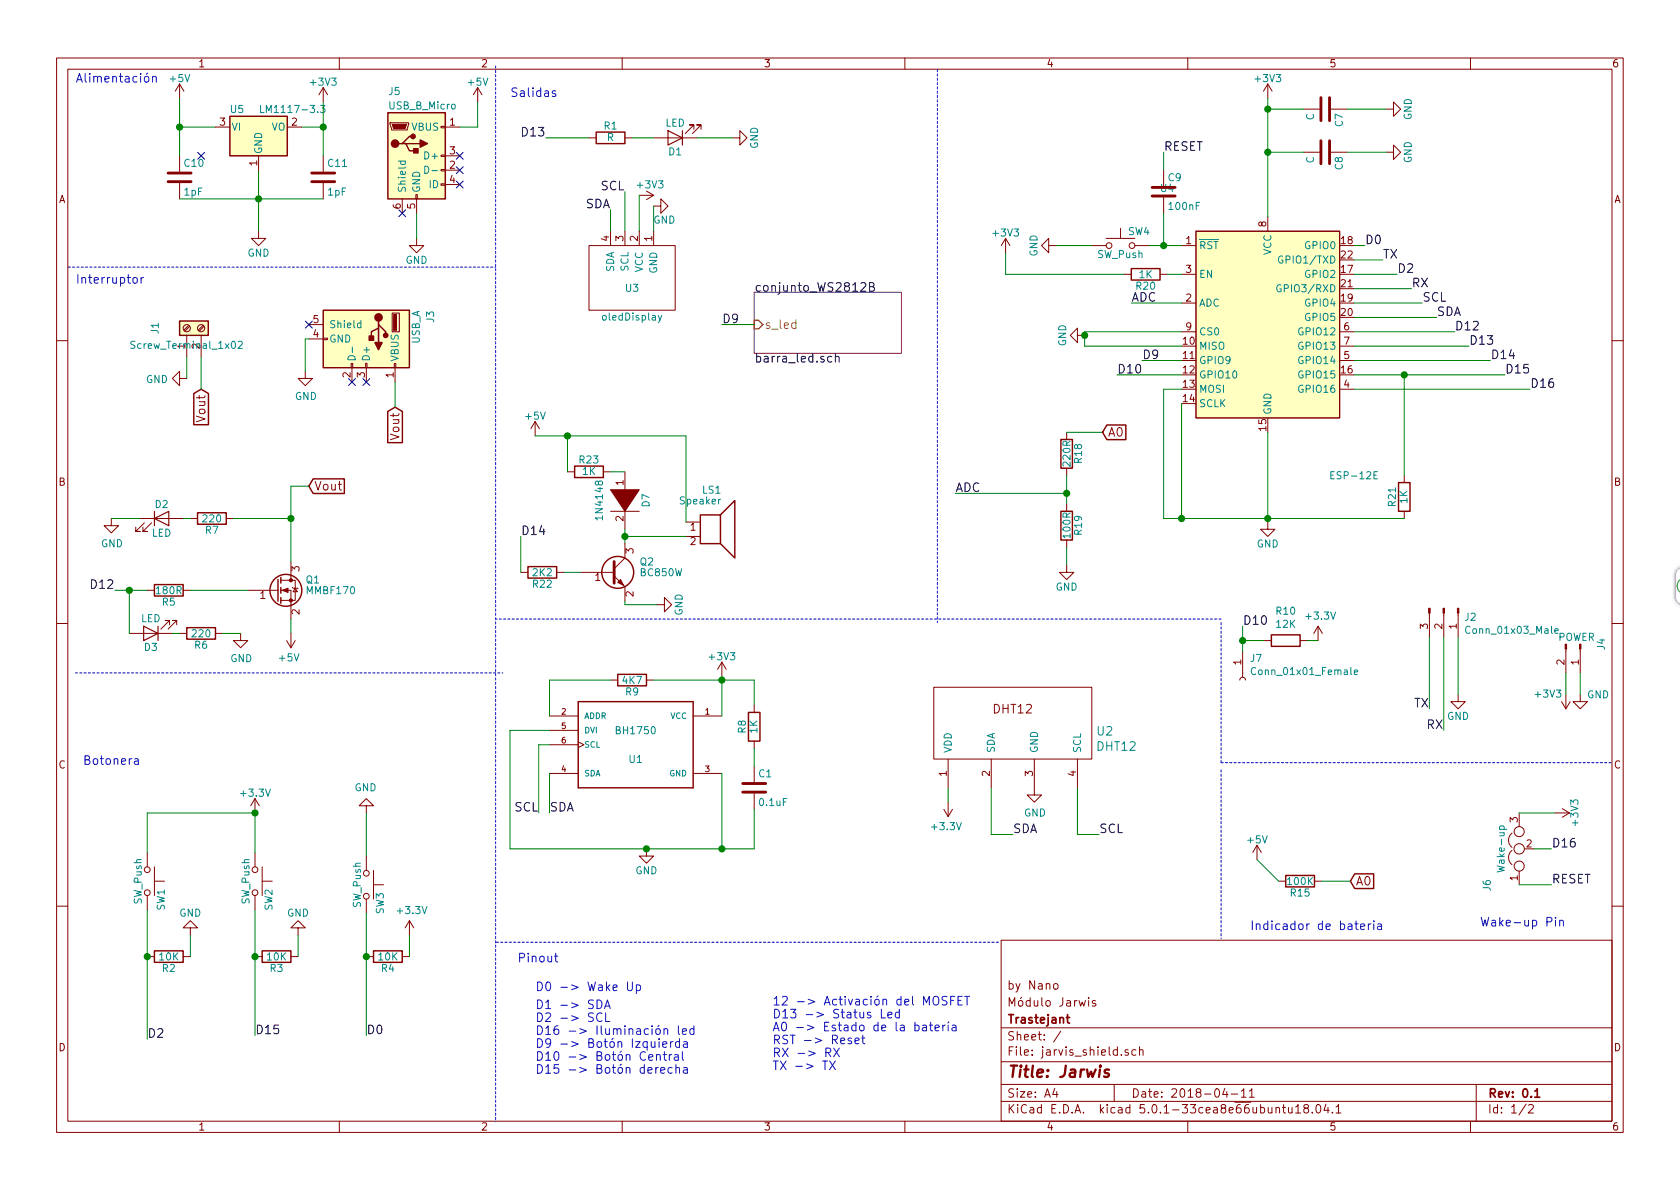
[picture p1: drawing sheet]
EESchema Schematic File Version 4
LIBS:jarvis_shield-cache
EELAYER 26 0
EELAYER END
$Descr A4 11693 8268
encoding utf-8
Sheet 1 2
Title "Jarwis"
Date "2018-04-11"
Rev "0.1"
Comp "Trastejant"
Comment1 "Módulo Jarwis"
Comment2 "by Nano"
Comment3 ""
Comment4 ""
$EndDescr
$Comp
L Device:LED D1
U 1 1
P 4700 950
F 0 "D1" H 4700 1050 50  0000 C CNN
F 1 "LED" H 4700 850 50  0000 C CNN
F 2 "LED_SMD:LED_0805_2012Metric_Pad1.15x1.40mm_HandSolder" H 4700 950 50  0001 C CNN
F 3 "" H 4700 950 50  0001 C CNN
	1    4700 950 
	-1   0    0    1   
$EndComp
$Comp
L Device:R R1
U 1 1
P 4250 950
F 0 "R1" V 4330 950 50  0000 C CNN
F 1 "R" V 4250 950 50  0000 C CNN
F 2 "Resistor_SMD:R_0805_2012Metric_Pad1.15x1.40mm_HandSolder" V 4180 950 50  0001 C CNN
F 3 "" H 4250 950 50  0001 C CNN
	1    4250 950 
	0    -1   -1   0   
$EndComp
$Comp
L Switch:SW_Push SW1
U 1 1
P 1025 6125
F 0 "SW1" H 1075 6225 50  0000 L CNN
F 1 "SW_Push" H 1025 6065 50  0000 C CNN
F 2 "Button_Switch_THT:SW_PUSH_6mm" H 1025 6325 50  0001 C CNN
F 3 "" H 1025 6325 50  0001 C CNN
	1    1025 6125
	0    1    1    0   
$EndComp
$Comp
L Switch:SW_Push SW2
U 1 1
P 1775 6125
F 0 "SW2" H 1825 6225 50  0000 L CNN
F 1 "SW_Push" H 1775 6065 50  0000 C CNN
F 2 "Button_Switch_THT:SW_PUSH_6mm" H 1775 6325 50  0001 C CNN
F 3 "" H 1775 6325 50  0001 C CNN
	1    1775 6125
	0    1    1    0   
$EndComp
$Comp
L Switch:SW_Push SW3
U 1 1
P 2550 6150
F 0 "SW3" H 2600 6250 50  0000 L CNN
F 1 "SW_Push" H 2550 6090 50  0000 C CNN
F 2 "Button_Switch_THT:SW_PUSH_6mm" H 2550 6350 50  0001 C CNN
F 3 "" H 2550 6350 50  0001 C CNN
	1    2550 6150
	0    1    1    0   
$EndComp
$Comp
L Device:R R4
U 1 1
P 2700 6650
F 0 "R4" V 2780 6650 50  0000 C CNN
F 1 "10K" V 2700 6650 50  0000 C CNN
F 2 "Resistor_SMD:R_0805_2012Metric_Pad1.15x1.40mm_HandSolder" V 2630 6650 50  0001 C CNN
F 3 "" H 2700 6650 50  0001 C CNN
	1    2700 6650
	0    1    1    0   
$EndComp
$Comp
L Device:R R3
U 1 1
P 1925 6650
F 0 "R3" V 2005 6650 50  0000 C CNN
F 1 "10K" V 1925 6650 50  0000 C CNN
F 2 "Resistor_SMD:R_0805_2012Metric_Pad1.15x1.40mm_HandSolder" V 1855 6650 50  0001 C CNN
F 3 "" H 1925 6650 50  0001 C CNN
	1    1925 6650
	0    1    1    0   
$EndComp
$Comp
L Device:R R2
U 1 1
P 1175 6650
F 0 "R2" V 1255 6650 50  0000 C CNN
F 1 "10K" V 1175 6650 50  0000 C CNN
F 2 "Resistor_SMD:R_0805_2012Metric_Pad1.15x1.40mm_HandSolder" V 1105 6650 50  0001 C CNN
F 3 "https://www.mouser.es/datasheet/2/392/n_catalog_partition23_en-1116117.pdf" H 1175 6650 50  0001 C CNN
F 4 "754-RS2012P-103-DT53 " V 1175 6650 60  0001 C CNN "Mouser REF"
	1    1175 6650
	0    1    1    0   
$EndComp
$Comp
L power:+3.3V #PWR01
U 1 1
P 1775 5650
F 0 "#PWR01" H 1775 5500 50  0001 C CNN
F 1 "+3.3V" H 1775 5790 50  0000 C CNN
F 2 "" H 1775 5650 50  0001 C CNN
F 3 "" H 1775 5650 50  0001 C CNN
	1    1775 5650
	1    0    0    -1  
$EndComp
$Comp
L power:GND #PWR03
U 1 1
P 2075 6500
F 0 "#PWR03" H 2075 6250 50  0001 C CNN
F 1 "GND" H 2075 6350 50  0000 C CNN
F 2 "" H 2075 6500 50  0001 C CNN
F 3 "" H 2075 6500 50  0001 C CNN
	1    2075 6500
	-1   0    0    1   
$EndComp
$Comp
L power:GND #PWR04
U 1 1
P 1325 6500
F 0 "#PWR04" H 1325 6250 50  0001 C CNN
F 1 "GND" H 1325 6350 50  0000 C CNN
F 2 "" H 1325 6500 50  0001 C CNN
F 3 "" H 1325 6500 50  0001 C CNN
	1    1325 6500
	-1   0    0    1   
$EndComp
$Comp
L power:GND #PWR05
U 1 1
P 5100 950
F 0 "#PWR05" H 5100 700 50  0001 C CNN
F 1 "GND" H 5100 800 50  0000 C CNN
F 2 "" H 5100 950 50  0001 C CNN
F 3 "" H 5100 950 50  0001 C CNN
	1    5100 950 
	0    -1   -1   0   
$EndComp
$Comp
L Connector:Screw_Terminal_01x02 J1
U 1 1
P 1300 2275
F 0 "J1" H 1300 2525 50  0000 C TNN
F 1 "Screw_Terminal_1x02" V 1150 2275 50  0000 C TNN
F 2 "TerminalBlock:TerminalBlock_bornier-2_P5.08mm" H 1300 2050 50  0001 C CNN
F 3 "" H 1275 2275 50  0001 C CNN
	1    1300 2275
	0    -1   -1   0   
$EndComp
$Comp
L Device:R R5
U 1 1
P 1175 4100
F 0 "R5" V 1255 4100 50  0000 C CNN
F 1 "180R" V 1175 4100 50  0000 C CNN
F 2 "Resistor_SMD:R_0805_2012Metric_Pad1.15x1.40mm_HandSolder" V 1105 4100 50  0001 C CNN
F 3 "" H 1175 4100 50  0001 C CNN
	1    1175 4100
	0    1    1    0   
$EndComp
Text GLabel 1400 2700 3    60   Input ~ 0
Vout
$Comp
L Device:LED D2
U 1 1
P 1125 3600
F 0 "D2" H 1125 3700 50  0000 C CNN
F 1 "LED" H 1125 3500 50  0000 C CNN
F 2 "LED_SMD:LED_0805_2012Metric_Pad1.15x1.40mm_HandSolder" H 1125 3600 50  0001 C CNN
F 3 "" H 1125 3600 50  0001 C CNN
	1    1125 3600
	1    0    0    -1  
$EndComp
Text Notes 3550 675  0    60   ~ 0
Salidas
Text Notes 525  1975 0    60   ~ 0
Interruptor
Text Notes 575  5325 0    60   ~ 0
Botonera
Text Notes 3600 6700 0    60   ~ 0
Pinout
Text Notes 3725 7475 0    60   ~ 0
D1 -> SDA\nD2 -> SCL\nD16 -> Iluminación led\nD9 -> Botón Izquierda\nD10 -> Botón Central\nD15 -> Botón derecha
Text Notes 5375 7450 0    60   ~ 0
12 -> Activación del MOSFET\nD13 -> Status Led\nA0 -> Estado de la batería\nRST -> Reset\nRX -> RX\nTX -> TX
$Comp
L Connector:USB_A J3
U 1 1
P 2550 2350
F 0 "J3" H 2350 2800 50  0000 L CNN
F 1 "USB_A" H 2350 2700 50  0000 L CNN
F 2 "Connector_USB:USB_B_OST_USB-B1HSxx_Horizontal" H 2700 2300 50  0001 C CNN
F 3 "" H 2700 2300 50  0001 C CNN
	1    2550 2350
	0    1    1    0   
$EndComp
NoConn ~ 2550 2650
NoConn ~ 2450 2650
NoConn ~ 2150 2250
Text GLabel 9400 6125 2    60   Input ~ 0
A0
$Comp
L oled_display:oled_display U3
U 1 1
P 4400 2100
F 0 "U3" H 4400 2000 50  0000 C CNN
F 1 "oledDisplay" H 4400 2200 50  0000 C CNN
F 2 "oled_display_:oled_display_0.96" H 4400 2100 50  0001 C CNN
F 3 "DOCUMENTATION" H 4400 2100 50  0001 C CNN
	1    4400 2100
	-1   0    0    1   
$EndComp
$Comp
L power:GND #PWR08
U 1 1
P 4550 1425
F 0 "#PWR08" H 4550 1175 50  0001 C CNN
F 1 "GND" V 4450 1350 50  0000 C CNN
F 2 "" H 4550 1425 50  0001 C CNN
F 3 "" H 4550 1425 50  0001 C CNN
	1    4550 1425
	0    -1   -1   0   
$EndComp
$Comp
L power:+3V3 #PWR09
U 1 1
P 4450 1350
F 0 "#PWR09" H 4450 1200 50  0001 C CNN
F 1 "+3V3" V 4375 1425 50  0000 C CNN
F 2 "" H 4450 1350 50  0001 C CNN
F 3 "" H 4450 1350 50  0001 C CNN
	1    4450 1350
	0    1    1    0   
$EndComp
$Comp
L power:+5V #PWR010
U 1 1
P 8750 5975
F 0 "#PWR010" H 8750 5825 50  0001 C CNN
F 1 "+5V" H 8750 6115 50  0000 C CNN
F 2 "" H 8750 5975 50  0001 C CNN
F 3 "" H 8750 5975 50  0001 C CNN
	1    8750 5975
	1    0    0    -1  
$EndComp
$Comp
L Device:R R15
U 1 1
P 9050 6125
F 0 "R15" V 9130 6125 50  0000 C CNN
F 1 "100K" V 9050 6125 50  0000 C CNN
F 2 "Resistor_SMD:R_0805_2012Metric_Pad1.15x1.40mm_HandSolder" V 8980 6125 50  0001 C CNN
F 3 "" H 9050 6125 50  0001 C CNN
	1    9050 6125
	0    1    1    0   
$EndComp
Text Notes 8700 6475 0    60   ~ 0
Indicador de bateria
Text Notes 3725 6900 0    60   ~ 0
D0 -> Wake Up 
$Comp
L BH1750FVI-TR:BH1750FVI-TR U1
U 1 1
P 4425 5175
F 0 "U1" H 4425 5075 50  0000 C CNN
F 1 "BH1750" H 4425 5275 50  0000 C CNN
F 2 "BH1750FVI-TR:SOTFL50P300X75-6N" H 4425 5175 50  0001 C CNN
F 3 "https://www.mouser.com/catalog/specsheets/Rohm_11162017_ROHMS34826-1.pdf" H 4425 5175 50  0001 C CNN
F 4 "755-BH1750FVI-TR" H 4425 5175 60  0001 C CNN "MOUSER REF"
	1    4425 5175
	1    0    0    -1  
$EndComp
$Comp
L power:+3V3 #PWR016
U 1 1
P 5025 4700
F 0 "#PWR016" H 5025 4550 50  0001 C CNN
F 1 "+3V3" H 5025 4840 50  0000 C CNN
F 2 "" H 5025 4700 50  0001 C CNN
F 3 "" H 5025 4700 50  0001 C CNN
	1    5025 4700
	1    0    0    -1  
$EndComp
$Comp
L power:GND #PWR017
U 1 1
P 4500 5900
F 0 "#PWR017" H 4500 5650 50  0001 C CNN
F 1 "GND" H 4500 5750 50  0000 C CNN
F 2 "" H 4500 5900 50  0001 C CNN
F 3 "" H 4500 5900 50  0001 C CNN
	1    4500 5900
	1    0    0    -1  
$EndComp
$Comp
L Device:R R9
U 1 1
P 4400 4725
F 0 "R9" V 4480 4725 50  0000 C CNN
F 1 "4K7" V 4400 4725 50  0000 C CNN
F 2 "Resistor_SMD:R_0805_2012Metric_Pad1.15x1.40mm_HandSolder" V 4330 4725 50  0001 C CNN
F 3 "" H 4400 4725 50  0001 C CNN
	1    4400 4725
	0    1    1    0   
$EndComp
$Comp
L Device:C C1
U 1 1
P 5250 5475
F 0 "C1" H 5275 5575 50  0000 L CNN
F 1 "0.1uF" H 5275 5375 50  0000 L CNN
F 2 "Capacitor_SMD:C_0805_2012Metric_Pad1.15x1.40mm_HandSolder" H 5288 5325 50  0001 C CNN
F 3 "" H 5250 5475 50  0001 C CNN
	1    5250 5475
	1    0    0    -1  
$EndComp
Text Notes 10300 6450 0    60   ~ 0
Wake-up Pin\n
$Comp
L RF_Module:ESP-12E U4
U 1 1
P 8825 2300
F 0 "U4" H 8125 3300 50  0000 C CNN
F 1 "ESP-12E" H 9425 1300 50  0000 C CNN
F 2 "RF_Module:ESP-12E" H 8825 2550 50  0001 C CNN
F 3 "" H 8475 2600 50  0001 C CNN
	1    8825 2300
	1    0    0    -1  
$EndComp
$Comp
L power:+3V3 #PWR018
U 1 1
P 8825 675
F 0 "#PWR018" H 8825 525 50  0001 C CNN
F 1 "+3V3" H 8825 815 50  0000 C CNN
F 2 "" H 8825 675 50  0001 C CNN
F 3 "" H 8825 675 50  0001 C CNN
	1    8825 675 
	1    0    0    -1  
$EndComp
$Comp
L power:GND #PWR019
U 1 1
P 8825 3625
F 0 "#PWR019" H 8825 3375 50  0001 C CNN
F 1 "GND" H 8825 3475 50  0000 C CNN
F 2 "" H 8825 3625 50  0001 C CNN
F 3 "" H 8825 3625 50  0001 C CNN
	1    8825 3625
	1    0    0    -1  
$EndComp
$Comp
L power:GND #PWR020
U 1 1
P 9650 750
F 0 "#PWR020" H 9650 500 50  0001 C CNN
F 1 "GND" H 9650 600 50  0000 C CNN
F 2 "" H 9650 750 50  0001 C CNN
F 3 "" H 9650 750 50  0001 C CNN
	1    9650 750 
	0    -1   -1   0   
$EndComp
$Comp
L power:GND #PWR021
U 1 1
P 9650 1050
F 0 "#PWR021" H 9650 800 50  0001 C CNN
F 1 "GND" H 9650 900 50  0000 C CNN
F 2 "" H 9650 1050 50  0001 C CNN
F 3 "" H 9650 1050 50  0001 C CNN
	1    9650 1050
	0    -1   -1   0   
$EndComp
$Comp
L Device:C C7
U 1 1
P 9225 750
F 0 "C7" H 9250 850 50  0000 L CNN
F 1 "C" H 9250 650 50  0000 L CNN
F 2 "Capacitor_SMD:C_0805_2012Metric_Pad1.15x1.40mm_HandSolder" H 9263 600 50  0001 C CNN
F 3 "" H 9225 750 50  0001 C CNN
	1    9225 750 
	0    1    1    0   
$EndComp
$Comp
L Device:C C8
U 1 1
P 9225 1050
F 0 "C8" H 9250 1150 50  0000 L CNN
F 1 "C" H 9250 950 50  0000 L CNN
F 2 "Capacitor_SMD:C_0805_2012Metric_Pad1.15x1.40mm_HandSolder" H 9263 900 50  0001 C CNN
F 3 "" H 9225 1050 50  0001 C CNN
	1    9225 1050
	0    1    1    0   
$EndComp
Wire Wire Line
	1025 5925 1025 5650
Wire Wire Line
	1025 5650 1775 5650
Wire Wire Line
	1775 5650 1775 5925
Wire Wire Line
	2550 5650 2550 5950
Wire Wire Line
	2075 6650 2075 6500
Wire Wire Line
	1325 6500 1325 6650
Wire Wire Line
	2850 6500 2850 6650
Wire Wire Line
	5100 950  4850 950 
Wire Wire Line
	4550 950  4400 950 
Wire Wire Line
	1300 2625 1300 2475
Wire Wire Line
	1400 2475 1400 2700
Wire Notes Line
	525  4675 3500 4675
Wire Notes Line
	3450 450  3450 7800
Wire Notes Line
	6950 6550 3450 6550
Wire Wire Line
	3800 950  4100 950 
Connection ~ 1775 5650
Wire Wire Line
	4550 1600 4550 1425
Wire Wire Line
	4450 1350 4450 1600
Wire Wire Line
	4250 1450 4250 1600
Wire Wire Line
	8750 5975 8900 6125
Wire Notes Line
	8500 5300 11225 5300
Wire Notes Line
	6525 475  6525 4325
Wire Notes Line
	8500 5350 8500 6525
Wire Notes Line
	8500 5300 8500 4325
Wire Notes Line
	8500 4300 3450 4300
Wire Wire Line
	8825 675  8825 750 
Wire Wire Line
	9650 1050 9375 1050
Wire Wire Line
	9375 750  9650 750 
Wire Wire Line
	9075 750  8825 750 
Connection ~ 8825 750 
Wire Wire Line
	9075 1050 8825 1050
Connection ~ 8825 1050
$Comp
L Switch:SW_Push SW4
U 1 1
P 7800 1700
F 0 "SW4" H 7850 1800 50  0000 L CNN
F 1 "SW_Push" H 7800 1640 50  0000 C CNN
F 2 "Button_Switch_THT:SW_Tactile_SPST_Angled_PTS645Vx31-2LFS" H 7800 1900 50  0001 C CNN
F 3 "" H 7800 1900 50  0001 C CNN
	1    7800 1700
	1    0    0    -1  
$EndComp
$Comp
L power:GND #PWR022
U 1 1
P 7350 1700
F 0 "#PWR022" H 7350 1450 50  0001 C CNN
F 1 "GND" H 7350 1550 50  0000 C CNN
F 2 "" H 7350 1700 50  0001 C CNN
F 3 "" H 7350 1700 50  0001 C CNN
	1    7350 1700
	0    1    1    0   
$EndComp
Wire Wire Line
	8225 1700 8100 1700
Wire Wire Line
	7600 1700 7350 1700
$Comp
L Device:R R19
U 1 1
P 7425 3650
F 0 "R19" V 7505 3650 50  0000 C CNN
F 1 "100R" V 7425 3650 50  0000 C CNN
F 2 "Resistor_SMD:R_0805_2012Metric_Pad1.15x1.40mm_HandSolder" V 7355 3650 50  0001 C CNN
F 3 "" H 7425 3650 50  0001 C CNN
	1    7425 3650
	1    0    0    -1  
$EndComp
$Comp
L Device:R R18
U 1 1
P 7425 3150
F 0 "R18" V 7505 3150 50  0000 C CNN
F 1 "220R" V 7425 3150 50  0000 C CNN
F 2 "Resistor_SMD:R_0805_2012Metric_Pad1.15x1.40mm_HandSolder" V 7355 3150 50  0001 C CNN
F 3 "" H 7425 3150 50  0001 C CNN
	1    7425 3150
	1    0    0    -1  
$EndComp
Wire Wire Line
	7425 3300 7425 3425
Wire Wire Line
	7425 3000 7675 3000
Wire Wire Line
	6650 3425 7425 3425
Connection ~ 7425 3425
$Comp
L power:GND #PWR023
U 1 1
P 7425 3925
F 0 "#PWR023" H 7425 3675 50  0001 C CNN
F 1 "GND" H 7425 3775 50  0000 C CNN
F 2 "" H 7425 3925 50  0001 C CNN
F 3 "" H 7425 3925 50  0001 C CNN
	1    7425 3925
	1    0    0    -1  
$EndComp
Wire Wire Line
	7425 3800 7425 3925
Text GLabel 7675 3000 2    60   Input ~ 0
A0
$Comp
L power:GND #PWR025
U 1 1
P 10150 4825
F 0 "#PWR025" H 10150 4575 50  0001 C CNN
F 1 "GND" H 10150 4675 50  0000 C CNN
F 2 "" H 10150 4825 50  0001 C CNN
F 3 "" H 10150 4825 50  0001 C CNN
	1    10150 4825
	1    0    0    -1  
$EndComp
$Comp
L Device:C C9
U 1 1
P 8100 1325
F 0 "C9" H 8125 1425 50  0000 L CNN
F 1 "100nF" H 8125 1225 50  0000 L CNN
F 2 "Capacitor_SMD:C_0805_2012Metric_Pad1.15x1.40mm_HandSolder" H 8138 1175 50  0001 C CNN
F 3 "" H 8100 1325 50  0001 C CNN
	1    8100 1325
	1    0    0    -1  
$EndComp
Wire Wire Line
	8100 1050 8100 1175
Wire Wire Line
	8100 1475 8100 1700
Connection ~ 8100 1700
$Comp
L Connector:Conn_01x02_Male J4
U 1 1
P 11000 4475
F 0 "J4" H 11000 4625 50  0000 C CNN
F 1 "POWER" V 10950 4450 50  0000 C CNN
F 2 "Connector_PinHeader_2.54mm:PinHeader_1x02_P2.54mm_Vertical" H 11000 4475 50  0001 C CNN
F 3 "" H 11000 4475 50  0001 C CNN
	1    11000 4475
	0    1    1    0   
$EndComp
$Comp
L power:+3V3 #PWR026
U 1 1
P 10900 4825
F 0 "#PWR026" H 10900 4675 50  0001 C CNN
F 1 "+3V3" H 11025 4825 50  0000 C CNN
F 2 "" H 10900 4825 50  0001 C CNN
F 3 "" H 10900 4825 50  0001 C CNN
	1    10900 4825
	-1   0    0    1   
$EndComp
$Comp
L power:GND #PWR027
U 1 1
P 11000 4825
F 0 "#PWR027" H 11000 4575 50  0001 C CNN
F 1 "GND" H 11125 4825 50  0000 C CNN
F 2 "" H 11000 4825 50  0001 C CNN
F 3 "" H 11000 4825 50  0001 C CNN
	1    11000 4825
	1    0    0    -1  
$EndComp
Wire Wire Line
	11000 4825 11000 4675
Wire Wire Line
	10900 4825 10900 4675
$Comp
L Transistor_FET:MMBF170 Q1
U 1 1
P 1925 4100
F 0 "Q1" H 2125 4175 50  0000 L CNN
F 1 "MMBF170" H 2125 4100 50  0000 L CNN
F 2 "Package_TO_SOT_SMD:SOT-23-5_HandSoldering" H 2125 4025 50  0001 L CIN
F 3 "" H 1925 4100 50  0001 L CNN
	1    1925 4100
	1    0    0    -1  
$EndComp
$Comp
L Device:R R7
U 1 1
P 1475 3600
F 0 "R7" V 1555 3600 50  0000 C CNN
F 1 "220" V 1475 3600 50  0000 C CNN
F 2 "Resistor_SMD:R_0805_2012Metric_Pad1.15x1.40mm_HandSolder" V 1405 3600 50  0001 C CNN
F 3 "" H 1475 3600 50  0001 C CNN
	1    1475 3600
	0    1    1    0   
$EndComp
Wire Wire Line
	2025 4300 2025 4400
Text GLabel 2150 3375 2    60   Input ~ 0
Vout
Wire Wire Line
	2025 3375 2150 3375
$Comp
L power:+5V #PWR032
U 1 1
P 1250 675
F 0 "#PWR032" H 1250 525 50  0001 C CNN
F 1 "+5V" H 1250 815 50  0000 C CNN
F 2 "" H 1250 675 50  0001 C CNN
F 3 "" H 1250 675 50  0001 C CNN
	1    1250 675 
	1    0    0    -1  
$EndComp
$Comp
L power:GND #PWR033
U 1 1
P 1800 1600
F 0 "#PWR033" H 1800 1350 50  0001 C CNN
F 1 "GND" H 1800 1450 50  0000 C CNN
F 2 "" H 1800 1600 50  0001 C CNN
F 3 "" H 1800 1600 50  0001 C CNN
	1    1800 1600
	1    0    0    -1  
$EndComp
Wire Wire Line
	1800 1175 1800 1375
$Comp
L power:+3V3 #PWR034
U 1 1
P 2250 700
F 0 "#PWR034" H 2250 550 50  0001 C CNN
F 1 "+3V3" H 2250 840 50  0000 C CNN
F 2 "" H 2250 700 50  0001 C CNN
F 3 "" H 2250 700 50  0001 C CNN
	1    2250 700 
	1    0    0    -1  
$EndComp
Wire Wire Line
	2100 875  2250 875 
Wire Wire Line
	1250 875  1500 875 
$Comp
L Device:C C10
U 1 1
P 1250 1225
F 0 "C10" H 1275 1325 50  0000 L CNN
F 1 "1pF" H 1275 1125 50  0000 L CNN
F 2 "Capacitor_SMD:C_0805_2012Metric_Pad1.15x1.40mm_HandSolder" H 1288 1075 50  0001 C CNN
F 3 "" H 1250 1225 50  0001 C CNN
	1    1250 1225
	1    0    0    -1  
$EndComp
Connection ~ 1250 875 
Wire Wire Line
	1250 1375 1800 1375
Connection ~ 1800 1375
$Comp
L Device:C C11
U 1 1
P 2250 1225
F 0 "C11" H 2275 1325 50  0000 L CNN
F 1 "1pF" H 2275 1125 50  0000 L CNN
F 2 "Capacitor_SMD:C_0805_2012Metric_Pad1.15x1.40mm_HandSolder" H 2288 1075 50  0001 C CNN
F 3 "" H 2250 1225 50  0001 C CNN
	1    2250 1225
	1    0    0    -1  
$EndComp
Connection ~ 2250 875 
$Comp
L Connector:USB_B_Micro J5
U 1 1
P 2900 1075
F 0 "J5" H 2700 1525 50  0000 L CNN
F 1 "USB_B_Micro" H 2700 1425 50  0000 L CNN
F 2 "Connector_USB:USB_Micro-B_Wuerth_629105150521_CircularHoles" H 3050 1025 50  0001 C CNN
F 3 "" H 3050 1025 50  0001 C CNN
	1    2900 1075
	1    0    0    -1  
$EndComp
$Comp
L power:GND #PWR035
U 1 1
P 2900 1650
F 0 "#PWR035" H 2900 1400 50  0001 C CNN
F 1 "GND" H 2900 1500 50  0000 C CNN
F 2 "" H 2900 1650 50  0001 C CNN
F 3 "" H 2900 1650 50  0001 C CNN
	1    2900 1650
	1    0    0    -1  
$EndComp
Wire Wire Line
	2900 1650 2900 1475
$Comp
L power:+5V #PWR036
U 1 1
P 3325 700
F 0 "#PWR036" H 3325 550 50  0001 C CNN
F 1 "+5V" H 3325 840 50  0000 C CNN
F 2 "" H 3325 700 50  0001 C CNN
F 3 "" H 3325 700 50  0001 C CNN
	1    3325 700 
	1    0    0    -1  
$EndComp
Wire Wire Line
	3200 875  3325 875 
Wire Wire Line
	3325 875  3325 700 
NoConn ~ 3200 1075
NoConn ~ 3200 1175
NoConn ~ 3200 1275
NoConn ~ 2800 1475
NoConn ~ 1400 1075
Text GLabel 2750 2825 3    60   Input ~ 0
Vout
Wire Wire Line
	2125 2350 2150 2350
Wire Notes Line
	475  1850 3450 1850
Text Notes 525  575  0    60   ~ 0
Alimentación
$Comp
L Device:R R20
U 1 1
P 7975 1900
F 0 "R20" V 8055 1900 50  0000 C CNN
F 1 "1K" V 7975 1900 50  0000 C CNN
F 2 "Resistor_SMD:R_0805_2012Metric_Pad1.15x1.40mm_HandSolder" V 7905 1900 50  0001 C CNN
F 3 "" H 7975 1900 50  0001 C CNN
	1    7975 1900
	0    1    1    0   
$EndComp
$Comp
L power:+3V3 #PWR044
U 1 1
P 7000 1750
F 0 "#PWR044" H 7000 1600 50  0001 C CNN
F 1 "+3V3" H 7000 1890 50  0000 C CNN
F 2 "" H 7000 1750 50  0001 C CNN
F 3 "" H 7000 1750 50  0001 C CNN
	1    7000 1750
	1    0    0    -1  
$EndComp
Wire Wire Line
	8125 1900 8225 1900
Wire Wire Line
	7825 1900 7000 1900
Wire Wire Line
	7000 1900 7000 1750
$Comp
L Device:R R21
U 1 1
P 9775 3450
F 0 "R21" V 9855 3450 50  0000 C CNN
F 1 "1K" V 9775 3450 50  0000 C CNN
F 2 "Resistor_SMD:R_0805_2012Metric_Pad1.15x1.40mm_HandSolder" V 9705 3450 50  0001 C CNN
F 3 "" H 9775 3450 50  0001 C CNN
	1    9775 3450
	-1   0    0    1   
$EndComp
Wire Wire Line
	9775 3600 8825 3600
Connection ~ 8825 3600
Wire Wire Line
	10800 5900 10675 5900
$Comp
L Device:Jumper_NC_Dual J6
U 1 1
P 10575 5900
F 0 "J6" H 10275 6125 50  0000 L CNN
F 1 "Wake-up" H 10575 6000 50  0000 C BNN
F 2 "Connector_PinHeader_2.54mm:PinHeader_1x02_P2.54mm_Vertical" H 10575 5900 50  0001 C CNN
F 3 "" H 10575 5900 50  0001 C CNN
	1    10575 5900
	0    -1   -1   0   
$EndComp
Wire Wire Line
	10800 6150 10575 6150
$Comp
L power:+3V3 #PWR045
U 1 1
P 10825 5650
F 0 "#PWR045" H 10825 5500 50  0001 C CNN
F 1 "+3V3" H 10825 5790 50  0000 C CNN
F 2 "" H 10825 5650 50  0001 C CNN
F 3 "" H 10825 5650 50  0001 C CNN
	1    10825 5650
	0    1    1    0   
$EndComp
Wire Wire Line
	10825 5650 10575 5650
$Comp
L Device:Speaker LS1
U 1 1
P 4975 3625
F 0 "LS1" H 5025 3850 50  0000 R CNN
F 1 "Speaker" H 5025 3775 50  0000 R CNN
F 2 "Buzzer_Beeper:MagneticBuzzer_Kingstate_KCG0601" H 4975 3425 50  0001 C CNN
F 3 "" H 4965 3575 50  0001 C CNN
	1    4975 3625
	1    0    0    -1  
$EndComp
$Comp
L pspice:DIODE D7
U 1 1
P 4350 3475
F 0 "D7" H 4350 3625 50  0000 C CNN
F 1 "1N4148" H 4350 3300 50  0000 C CNN
F 2 "Diode_SMD:D_0805_2012Metric_Pad1.15x1.40mm_HandSolder" H 4350 3475 50  0001 C CNN
F 3 "" H 4350 3475 50  0001 C CNN
	1    4350 3475
	0    1    1    0   
$EndComp
$Comp
L Device:R R22
U 1 1
P 3775 3975
F 0 "R22" V 3855 3975 50  0000 C CNN
F 1 "2K2" V 3775 3975 50  0000 C CNN
F 2 "Resistor_SMD:R_0805_2012Metric_Pad1.15x1.40mm_HandSolder" V 3705 3975 50  0001 C CNN
F 3 "" H 3775 3975 50  0001 C CNN
	1    3775 3975
	0    1    1    0   
$EndComp
$Comp
L Device:R R23
U 1 1
P 4100 3275
F 0 "R23" V 4180 3275 50  0000 C CNN
F 1 "1K" V 4100 3275 50  0000 C CNN
F 2 "Resistor_SMD:R_0805_2012Metric_Pad1.15x1.40mm_HandSolder" V 4030 3275 50  0001 C CNN
F 3 "" H 4100 3275 50  0001 C CNN
	1    4100 3275
	0    -1   -1   0   
$EndComp
Wire Wire Line
	4350 3775 4350 3725
Wire Wire Line
	4775 3725 4350 3725
Connection ~ 4350 3725
Wire Wire Line
	4050 3975 3925 3975
$Comp
L power:+5V #PWR046
U 1 1
P 3725 3025
F 0 "#PWR046" H 3725 2875 50  0001 C CNN
F 1 "+5V" H 3725 3165 50  0000 C CNN
F 2 "" H 3725 3025 50  0001 C CNN
F 3 "" H 3725 3025 50  0001 C CNN
	1    3725 3025
	1    0    0    -1  
$EndComp
Wire Wire Line
	4775 3625 4775 3025
Wire Wire Line
	4775 3025 3950 3025
Wire Wire Line
	4350 3275 4250 3275
Wire Wire Line
	3950 3275 3950 3025
Connection ~ 3950 3025
$Comp
L power:GND #PWR047
U 1 1
P 4575 4200
F 0 "#PWR047" H 4575 3950 50  0001 C CNN
F 1 "GND" H 4575 4050 50  0000 C CNN
F 2 "" H 4575 4200 50  0001 C CNN
F 3 "" H 4575 4200 50  0001 C CNN
	1    4575 4200
	0    -1   -1   0   
$EndComp
Wire Wire Line
	4575 4200 4350 4200
Wire Wire Line
	4350 4200 4350 4175
Wire Wire Line
	3625 3975 3625 3725
$Comp
L Transistor_BJT:BC850 Q2
U 1 1
P 4250 3975
F 0 "Q2" H 4450 4050 50  0000 L CNN
F 1 "BC850W" H 4450 3975 50  0000 L CNN
F 2 "Package_TO_SOT_SMD:SOT-323_SC-70" H 4450 3900 50  0001 L CIN
F 3 "https://www.mouser.es/datasheet/2/115/ds30039-892558.pdf" H 4250 3975 50  0001 L CNN
F 4 "621-MMBT4401-13-F " H 4250 3975 60  0001 C CNN "Mouser REF"
F 5 "MMBT4401-13-F " H 4250 3975 60  0001 C CNN "Fabr REF"
	1    4250 3975
	1    0    0    -1  
$EndComp
$Comp
L Regulator_Linear:LM1117-3.3 U5
U 1 1
P 1800 875
F 0 "U5" H 1650 1000 50  0000 C CNN
F 1 "LM1117-3.3" H 1800 1000 50  0000 L CNN
F 2 "Package_TO_SOT_SMD:SOT-223-3_TabPin2" H 1800 875 50  0001 C CNN
F 3 "" H 1800 875 50  0001 C CNN
	1    1800 875 
	1    0    0    -1  
$EndComp
$Sheet
S 5250 2025 1025 425 
U 5B617721
F0 "conjunto_WS2812B" 60
F1 "barra_led.sch" 60
F2 "s_led" I L 5250 2250 60 
$EndSheet
Wire Wire Line
	5250 2250 5025 2250
Wire Wire Line
	8825 750  8825 1050
Wire Wire Line
	7425 3425 7425 3500
Wire Wire Line
	8100 1700 8000 1700
Wire Wire Line
	1250 875  1250 1075
Wire Wire Line
	1800 1375 2250 1375
Wire Wire Line
	2250 875  2250 1075
Wire Wire Line
	8825 3600 8825 3625
Wire Wire Line
	4350 3725 4350 3675
Wire Wire Line
	3950 3025 3725 3025
Wire Wire Line
	9200 6125 9400 6125
$Comp
L power:+3.3V #PWR0101
U 1 1
P 2850 6500
F 0 "#PWR0101" H 2850 6350 50  0001 C CNN
F 1 "+3.3V" H 2865 6673 50  0000 C CNN
F 2 "" H 2850 6500 50  0001 C CNN
F 3 "" H 2850 6500 50  0001 C CNN
	1    2850 6500
	1    0    0    -1  
$EndComp
$Comp
L power:GND #PWR0102
U 1 1
P 2550 5650
F 0 "#PWR0102" H 2550 5400 50  0001 C CNN
F 1 "GND" H 2555 5477 50  0000 C CNN
F 2 "" H 2550 5650 50  0001 C CNN
F 3 "" H 2550 5650 50  0001 C CNN
	1    2550 5650
	-1   0    0    1   
$EndComp
Wire Wire Line
	2025 3375 2025 3600
Wire Wire Line
	1625 3600 2025 3600
Connection ~ 2025 3600
Wire Wire Line
	2025 3600 2025 3900
Wire Wire Line
	1325 3600 1275 3600
Wire Wire Line
	1725 4100 1325 4100
Wire Wire Line
	1025 4100 900  4100
$Comp
L power:+5V #PWR0103
U 1 1
P 2025 4400
F 0 "#PWR0103" H 2025 4250 50  0001 C CNN
F 1 "+5V" H 2040 4573 50  0000 C CNN
F 2 "" H 2025 4400 50  0001 C CNN
F 3 "" H 2025 4400 50  0001 C CNN
	1    2025 4400
	-1   0    0    1   
$EndComp
$Comp
L Device:LED D3
U 1 1
P 1050 4400
F 0 "D3" H 1050 4500 50  0000 C CNN
F 1 "LED" H 1050 4300 50  0000 C CNN
F 2 "LED_SMD:LED_0805_2012Metric_Pad1.15x1.40mm_HandSolder" H 1050 4400 50  0001 C CNN
F 3 "" H 1050 4400 50  0001 C CNN
	1    1050 4400
	-1   0    0    1   
$EndComp
$Comp
L Device:R R6
U 1 1
P 1400 4400
F 0 "R6" V 1480 4400 50  0000 C CNN
F 1 "220" V 1400 4400 50  0000 C CNN
F 2 "Resistor_SMD:R_0805_2012Metric_Pad1.15x1.40mm_HandSolder" V 1330 4400 50  0001 C CNN
F 3 "" H 1400 4400 50  0001 C CNN
	1    1400 4400
	0    1    1    0   
$EndComp
Wire Wire Line
	1250 4400 1200 4400
Wire Wire Line
	900  4400 900  4100
Connection ~ 900  4100
Wire Wire Line
	900  4100 800  4100
$Comp
L power:GND #PWR0104
U 1 1
P 1675 4400
F 0 "#PWR0104" H 1675 4150 50  0001 C CNN
F 1 "GND" H 1680 4227 50  0000 C CNN
F 2 "" H 1675 4400 50  0001 C CNN
F 3 "" H 1675 4400 50  0001 C CNN
	1    1675 4400
	1    0    0    -1  
$EndComp
$Comp
L power:GND #PWR0105
U 1 1
P 775 3600
F 0 "#PWR0105" H 775 3350 50  0001 C CNN
F 1 "GND" H 780 3427 50  0000 C CNN
F 2 "" H 775 3600 50  0001 C CNN
F 3 "" H 775 3600 50  0001 C CNN
	1    775  3600
	1    0    0    -1  
$EndComp
Wire Wire Line
	975  3600 775  3600
Wire Wire Line
	1550 4400 1675 4400
Wire Wire Line
	2750 2825 2750 2650
$Comp
L power:GND #PWR0106
U 1 1
P 2125 2575
F 0 "#PWR0106" H 2125 2325 50  0001 C CNN
F 1 "GND" H 2130 2402 50  0000 C CNN
F 2 "" H 2125 2575 50  0001 C CNN
F 3 "" H 2125 2575 50  0001 C CNN
	1    2125 2575
	1    0    0    -1  
$EndComp
Wire Wire Line
	2125 2575 2125 2350
Wire Wire Line
	2550 6350 2550 6650
Wire Wire Line
	1775 6325 1775 6650
Wire Wire Line
	1025 6325 1025 6650
Wire Wire Line
	8825 1050 8825 1500
Wire Wire Line
	8825 3000 8825 3600
Text Label 6650 3425 0    60   ~ 0
ADC
Wire Wire Line
	8225 2100 7875 2100
Text Label 7875 2100 0    60   ~ 0
ADC
Wire Wire Line
	9425 1700 9500 1700
Wire Wire Line
	9425 1800 9625 1800
Wire Wire Line
	9425 1900 9725 1900
Wire Wire Line
	9425 2000 9825 2000
Wire Wire Line
	9425 2100 9900 2100
Wire Wire Line
	9425 2200 10000 2200
Wire Wire Line
	9425 2300 10125 2300
Wire Wire Line
	9425 2400 10225 2400
Wire Wire Line
	9425 2500 10375 2500
Wire Wire Line
	9425 2600 9775 2600
Wire Wire Line
	9425 2700 10650 2700
Text Label 9500 1700 0    60   ~ 0
D0
Text Label 9625 1800 0    60   ~ 0
TX
Text Label 9725 1900 0    60   ~ 0
D2
Text Label 9825 2000 0    60   ~ 0
RX
Text Label 9900 2100 0    60   ~ 0
SCL
Text Label 10000 2200 0    60   ~ 0
SDA
Text Label 10125 2300 0    60   ~ 0
D12
Text Label 10225 2400 0    60   ~ 0
D13
Text Label 10375 2500 0    60   ~ 0
D14
Text Label 10475 2600 0    60   ~ 0
D15
Text Label 10650 2700 0    60   ~ 0
D16
Wire Wire Line
	8225 2500 7950 2500
Wire Wire Line
	8225 2600 7775 2600
Text Label 7950 2500 0    60   ~ 0
D9
Text Label 7775 2600 0    60   ~ 0
D10
Wire Wire Line
	9775 3300 9775 2600
Connection ~ 9775 2600
Wire Wire Line
	9775 2600 10475 2600
Text Label 10800 5900 0    60   ~ 0
D16
Text Label 2550 7200 0    60   ~ 0
D0
Text Label 1025 7225 0    60   ~ 0
D2
Text Label 1775 7200 0    60   ~ 0
D15
Connection ~ 2550 6650
Wire Wire Line
	2550 6650 2550 7200
Connection ~ 1775 6650
Wire Wire Line
	1775 6650 1775 7200
Connection ~ 1025 6650
Wire Wire Line
	1025 6650 1025 7225
Wire Wire Line
	3825 5075 3550 5075
Wire Wire Line
	3550 5900 4500 5900
Wire Wire Line
	5025 5375 5025 5900
Wire Wire Line
	5025 5900 4500 5900
Connection ~ 4500 5900
Wire Wire Line
	3825 5375 3825 5650
Wire Wire Line
	3750 5650 3750 5175
Wire Wire Line
	3750 5175 3825 5175
Wire Wire Line
	5025 4975 5025 4725
Wire Wire Line
	3825 4975 3825 4725
Wire Wire Line
	3825 4725 4250 4725
Wire Wire Line
	4550 4725 5025 4725
Connection ~ 5025 4725
Wire Wire Line
	5025 4725 5025 4700
$Comp
L Device:R R8
U 1 1
P 5250 5050
F 0 "R8" V 5330 5050 50  0000 C CNN
F 1 "1K" V 5250 5050 50  0000 C CNN
F 2 "Resistor_SMD:R_0805_2012Metric_Pad1.15x1.40mm_HandSolder" V 5180 5050 50  0001 C CNN
F 3 "" H 5250 5050 50  0001 C CNN
	1    5250 5050
	-1   0    0    1   
$EndComp
Wire Wire Line
	5250 4900 5250 4725
Wire Wire Line
	5250 4725 5025 4725
Wire Wire Line
	5250 5200 5250 5325
Wire Wire Line
	5250 5625 5250 5900
Wire Wire Line
	5250 5900 5025 5900
Connection ~ 5025 5900
Wire Wire Line
	3550 5075 3550 5900
Text Label 4250 1450 2    60   ~ 0
SDA
Text Label 4350 1325 2    60   ~ 0
SCL
Wire Wire Line
	4350 1325 4350 1600
Text Label 3825 5650 0    60   ~ 0
SDA
Text Label 3750 5650 2    60   ~ 0
SCL
Text Label 800  4100 2    60   ~ 0
D12
Text Label 3800 950  2    60   ~ 0
D13
Text Label 3625 3725 0    60   ~ 0
D14
Text Label 5025 2250 0    60   ~ 0
D9
$Comp
L power:GND #PWR0107
U 1 1
P 1300 2625
F 0 "#PWR0107" H 1300 2375 50  0001 C CNN
F 1 "GND" V 1305 2497 50  0000 R CNN
F 2 "" H 1300 2625 50  0001 C CNN
F 3 "" H 1300 2625 50  0001 C CNN
	1    1300 2625
	0    1    1    0   
$EndComp
Wire Wire Line
	1250 675  1250 875 
Wire Wire Line
	2250 700  2250 875 
Wire Wire Line
	1800 1375 1800 1600
Text Label 9950 4925 2    60   ~ 0
TX
Text Label 10050 5075 2    60   ~ 0
RX
Text Label 8100 1050 0    60   ~ 0
RESET
Text Label 10800 6150 0    60   ~ 0
RESET
$Comp
L Connector:Conn_01x01_Female J7
U 1 1
P 8650 4725
F 0 "J7" V 8497 4773 50  0000 L CNN
F 1 "Conn_01x01_Female" V 8588 4773 50  0000 L CNN
F 2 "Connector_PinHeader_2.54mm:PinHeader_1x01_P2.54mm_Vertical" H 8650 4725 50  0001 C CNN
F 3 "~" H 8650 4725 50  0001 C CNN
	1    8650 4725
	0    1    1    0   
$EndComp
Wire Wire Line
	8650 4525 8650 4450
Text Label 8650 4350 0    60   ~ 0
D10
$Comp
L dht12:DHT12 U2
U 1 1
P 6500 4775
F 0 "U2" H 7628 4472 60  0000 L CNN
F 1 "DHT12" H 7628 4366 60  0000 L CNN
F 2 "DHT12_tumbado:DHT12" H 6500 4775 60  0001 C CNN
F 3 "" H 6500 4775 60  0001 C CNN
	1    6500 4775
	1    0    0    -1  
$EndComp
Wire Wire Line
	7500 5475 7500 5800
Wire Wire Line
	7500 5800 7650 5800
Text Label 7650 5800 0    60   ~ 0
SCL
Wire Wire Line
	6900 5475 6900 5800
Wire Wire Line
	6900 5800 7050 5800
Text Label 7050 5800 0    60   ~ 0
SDA
$Comp
L power:GND #PWR06
U 1 1
P 7200 5475
F 0 "#PWR06" H 7200 5225 50  0001 C CNN
F 1 "GND" H 7205 5302 50  0000 C CNN
F 2 "" H 7200 5475 50  0001 C CNN
F 3 "" H 7200 5475 50  0001 C CNN
	1    7200 5475
	1    0    0    -1  
$EndComp
$Comp
L power:+3.3V #PWR02
U 1 1
P 6600 5575
F 0 "#PWR02" H 6600 5425 50  0001 C CNN
F 1 "+3.3V" H 6615 5748 50  0000 C CNN
F 2 "" H 6600 5575 50  0001 C CNN
F 3 "" H 6600 5575 50  0001 C CNN
	1    6600 5575
	-1   0    0    1   
$EndComp
Wire Wire Line
	6600 5575 6600 5475
$Comp
L Connector:Conn_01x03_Male J2
U 1 1
P 10050 4225
F 0 "J2" V 10110 4365 50  0000 L CNN
F 1 "Conn_01x03_Male" V 10201 4365 50  0000 L CNN
F 2 "Connector_PinHeader_2.54mm:PinHeader_1x03_P2.54mm_Vertical" H 10050 4225 50  0001 C CNN
F 3 "~" H 10050 4225 50  0001 C CNN
	1    10050 4225
	0    1    1    0   
$EndComp
Wire Wire Line
	9950 4425 9950 4925
Wire Wire Line
	10050 4425 10050 5075
Wire Wire Line
	10150 4425 10150 4825
$Comp
L Device:R R10
U 1 1
P 8950 4450
F 0 "R10" V 8743 4450 50  0000 C CNN
F 1 "12K" V 8834 4450 50  0000 C CNN
F 2 "Resistor_SMD:R_0805_2012Metric_Pad1.15x1.40mm_HandSolder" V 8880 4450 50  0001 C CNN
F 3 "~" H 8950 4450 50  0001 C CNN
	1    8950 4450
	0    1    1    0   
$EndComp
Wire Wire Line
	8800 4450 8650 4450
Connection ~ 8650 4450
Wire Wire Line
	8650 4450 8650 4350
$Comp
L power:+3.3V #PWR07
U 1 1
P 9175 4450
F 0 "#PWR07" H 9175 4300 50  0001 C CNN
F 1 "+3.3V" H 9190 4623 50  0000 C CNN
F 2 "" H 9175 4450 50  0001 C CNN
F 3 "" H 9175 4450 50  0001 C CNN
	1    9175 4450
	1    0    0    -1  
$EndComp
Wire Wire Line
	9175 4450 9100 4450
Wire Wire Line
	8225 2800 8225 3600
Wire Wire Line
	8225 3600 8825 3600
Wire Wire Line
	8225 2700 8100 2700
Wire Wire Line
	8100 2700 8100 3600
Wire Wire Line
	8100 3600 8225 3600
Connection ~ 8225 3600
$Comp
L power:GND #PWR0111
U 1 1
P 7550 2325
F 0 "#PWR0111" H 7550 2075 50  0001 C CNN
F 1 "GND" H 7550 2175 50  0000 C CNN
F 2 "" H 7550 2325 50  0001 C CNN
F 3 "" H 7550 2325 50  0001 C CNN
	1    7550 2325
	0    1    1    0   
$EndComp
Wire Wire Line
	7550 2300 7550 2325
Wire Wire Line
	7550 2300 8225 2300
Wire Wire Line
	7550 2400 7550 2325
Wire Wire Line
	7550 2400 8225 2400
Connection ~ 7550 2325
$EndSCHEMATC
